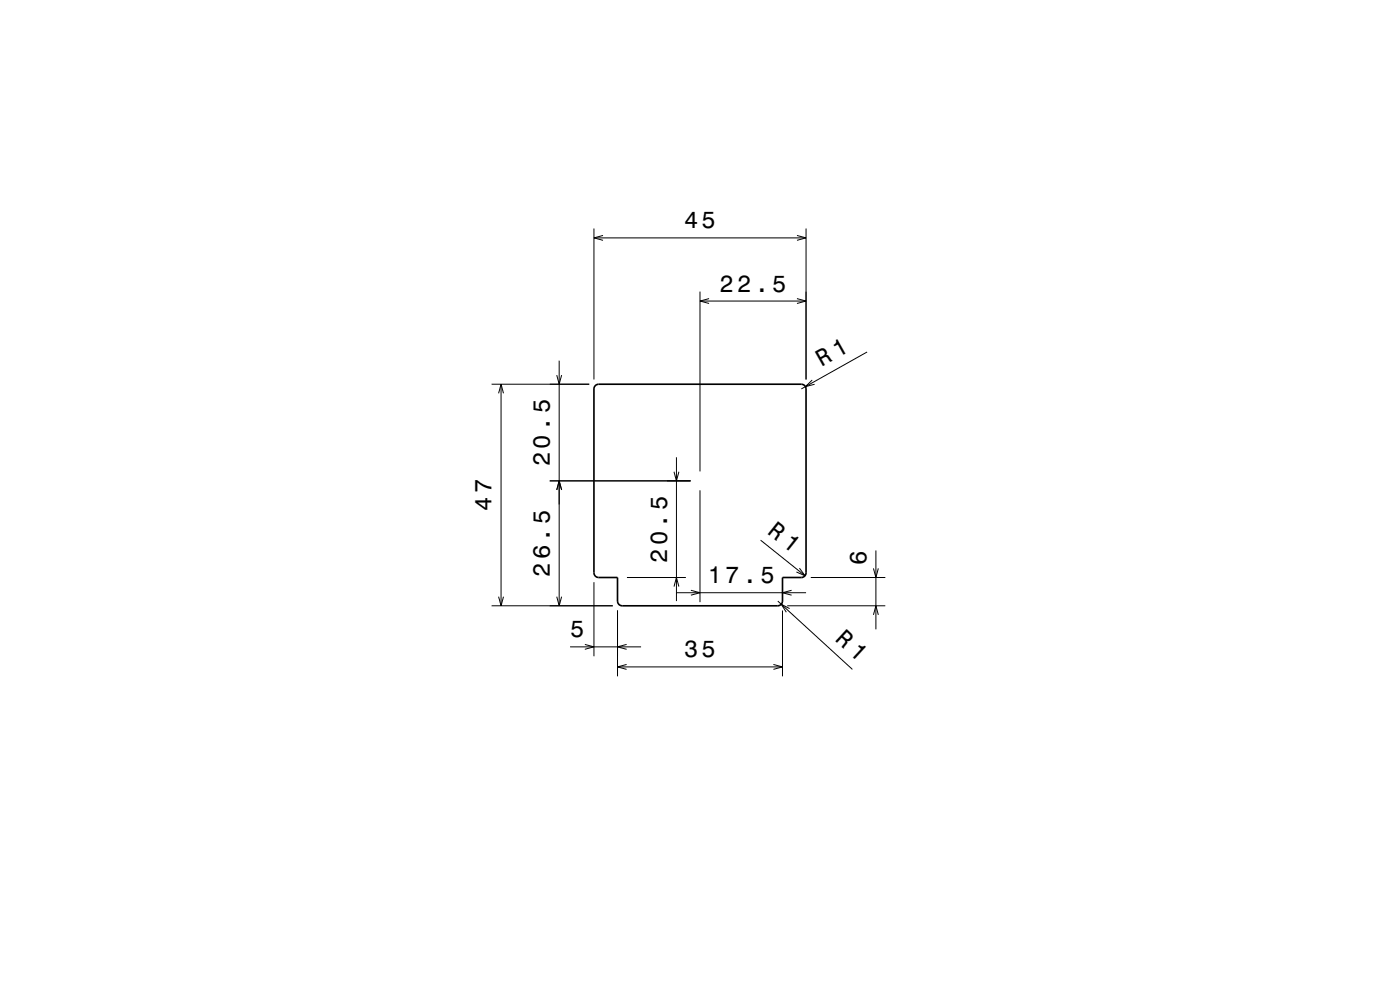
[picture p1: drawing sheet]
<svg xmlns="http://www.w3.org/2000/svg" width="297mm" height="210mm" viewBox="0 0 297 210" stroke-linecap="round" stroke-linejoin="round" font-family="sans-serif">
<g fill="none" stroke="#000" stroke-width=".21">
<path d="M126 48.5v32M126 50.5h45M127.9 49.9l-1.9 .6 1.9 .5M169.1 49.9l1.9 .6-1.9 .5M171 48.5v32M118.1 79.6l.5 1.9 .5-1.9M118.6 76.5v52M148.5 61.9v38.1M148.5 63.9h22.5M150.4 63.3l-1.9 .6 1.9 .5M169.1 63.3l1.9 .6-1.9 .5M183.9 74.7l-13.9 7.8"/>
<path d="M104.3 81.5h20.7M105.8 83.4l.5-1.9 .5 1.9M106.3 81.5v47M143.5 97v30.5M172.3 80.6l-1.4 1.4 1.9-.5M116.6 102h29.9M118.1 103.9l.5-1.9 .5 1.9M143 100.1l.5 1.9 .5-1.9M148.5 104v23.7M161.4 114.6l9.4 7.5M185.8 116.8v16.7M104.3 128.5h25.7"/>
<path d="M105.8 126.6l.5 1.9 .5-1.9M118.1 126.6l.5 1.9 .5-1.9M120.9 137.2h15.1M124.1 136.7l1.9 .5-1.9 .5M126 123.5v15.7M131 129.5v14M132.9 136.7l-1.9 .5 1.9 .5M133 122.5h12.5M143 124.4l.5-1.9 .5 1.9M143.5 125.7h27.5M146.6 125.2l1.9 .5-1.9 .5M165 127.5l15.8 14.5"/>
<path d="M166 129.5v14M167 128.5h20.8M167.5 129.1l-1.8-.9 1.1 1.7M167.9 125.2l-1.9 .5 1.9 .5M169.6 120.5l1.2 1.6-1.9-.8M172 122.5h15.8M185.3 130.4l.5-1.9 .5 1.9M185.3 120.6l.5 1.9 .5-1.9M131 141.5h35M132.9 140.9l-1.9 .6 1.9 .5M164.1 140.9l1.9 .6-1.9 .5"/>
</g>
<path d="M126.3 81.8l.7-.3h43l.7 .3 .3 .7v39.1l-.2 .4-.6 .5h-4.2v5.1l-.3 .6-.7 .3h-33l-.7-.3-.3-.7v-5h-4.1l-.6-.3-.3-.7v-39.1z" fill="none" stroke="#000" stroke-width=".35"/>
<text font-size="5.1" x="177" y="135.7" transform="rotate(43 177 135.7)">R 1</text>
<g font-size="5">
<text x="145.1" y="48.5">45</text>
<text x="152.6" y="61.9">22.5</text>
<text x="174.3" y="77.8" transform="rotate(-29 174.3 77.8)">R 1</text>
<text x="116.6" y="98.9" transform="rotate(-90 116.6 98.9)">20.5</text>
<text x="104.3" y="108.4" transform="rotate(-90 104.3 108.4)">47</text>
<text x="162.6" y="113" transform="rotate(38 162.6 113)">R 1</text>
<text x="141.5" y="119.4" transform="rotate(-90 141.5 119.4)">20.5</text>
<text x="183.8" y="119.8" transform="rotate(-90 183.8 119.8)">6</text>
<text x="116.6" y="122.4" transform="rotate(-90 116.6 122.4)">26.5</text>
<text x="150.1" y="123.7">17.5</text>
<text x="120.9" y="135.2">5</text>
<text x="145.1" y="139.5">35</text>
</g>
</svg>
